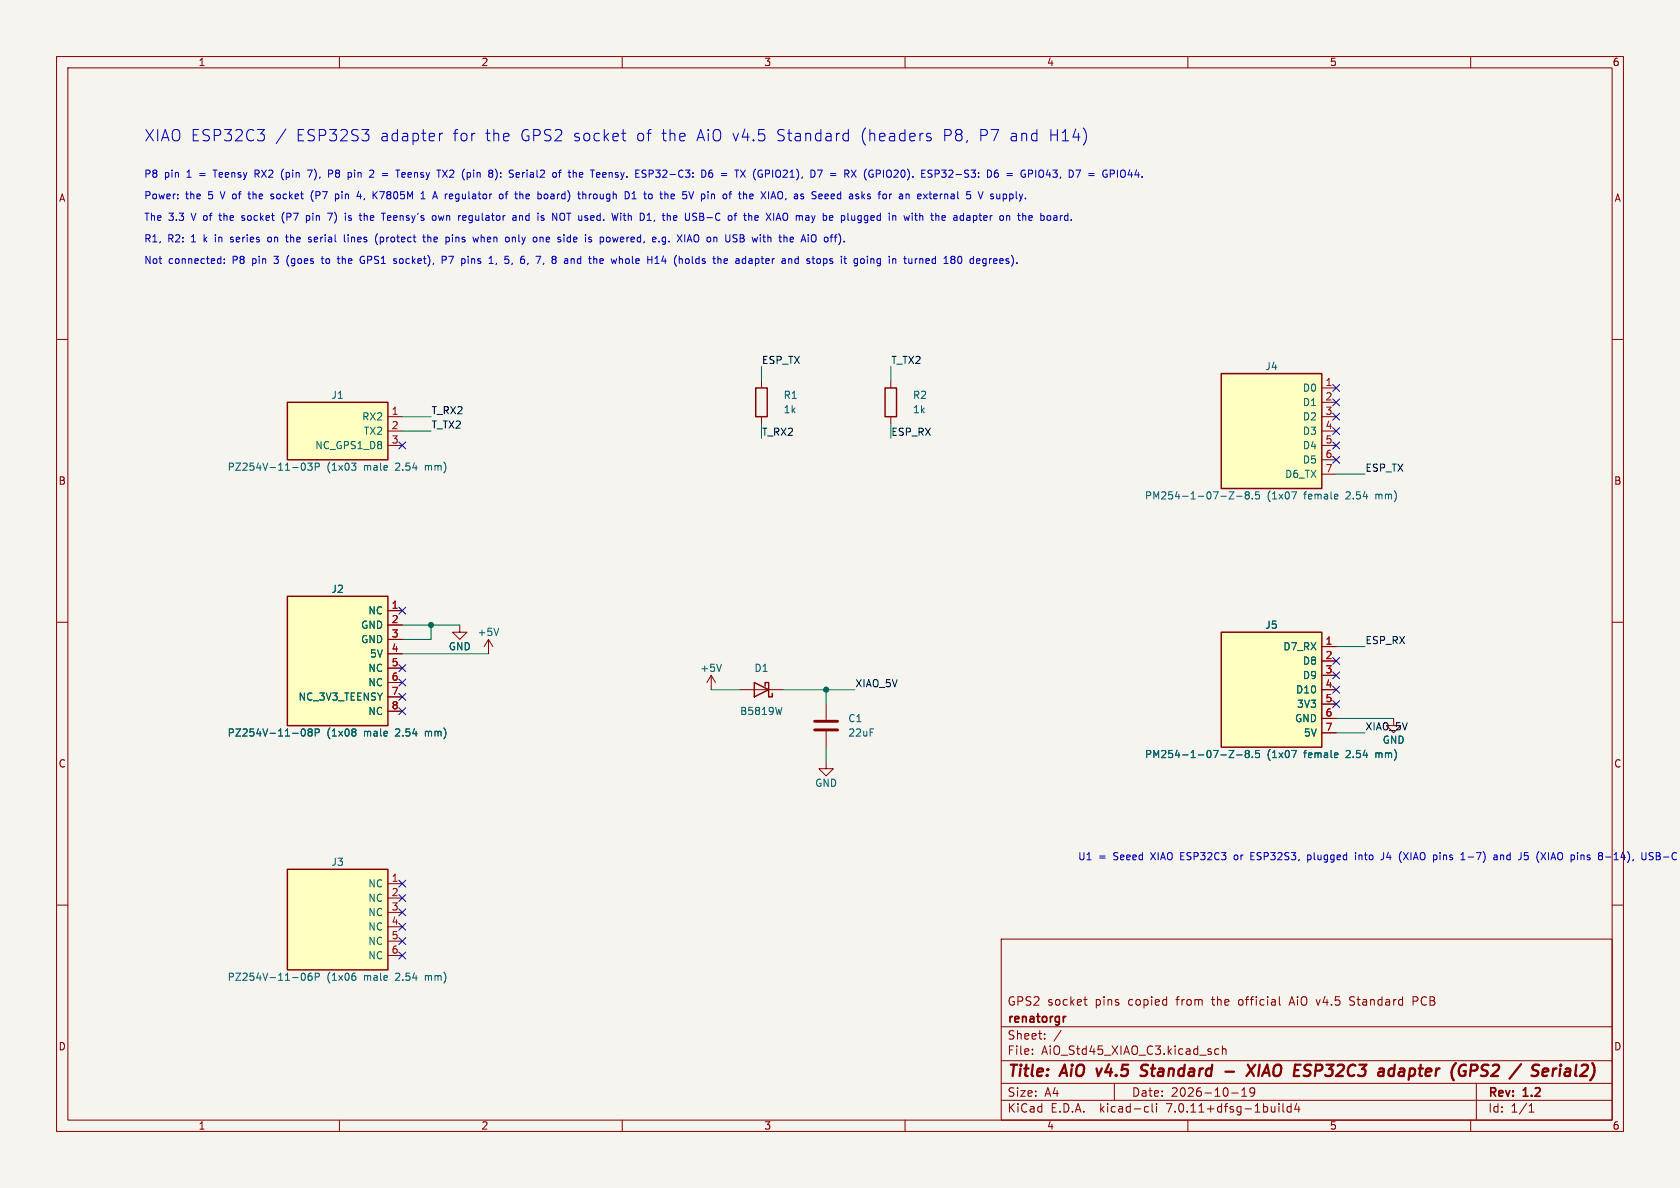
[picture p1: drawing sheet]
(kicad_sch (version 20230121) (generator eeschema)

 (paper "A4")

 (title_block
  (title "AiO v4.5 Standard - XIAO ESP32C3 adapter (GPS2 / Serial2)")
  (date "2026-10-19")
  (rev "1.2")
  (company "renatorgr")
  (comment 1 "GPS2 socket pins copied from the official AiO v4.5 Standard PCB"))

 (lib_symbols
  (symbol "AiO_XIAO_Adapter:Plug_P8" (pin_names (offset 0.762)) (in_bom yes) (on_board yes)
   (property "Reference" "J" (at 0 6.35 0) (effects (font (size 1.27 1.27))))
   (property "Value" "Plug_P8" (at 0 -6.35 0) (effects (font (size 1.27 1.27))))
   (property "Footprint" "AiO_XIAO_Adapter:Plug_1x03_P2.54mm_Bottom" (at 0 0 0) (effects (font (size 1.27 1.27)) hide))
   (property "Datasheet" "" (at 0 0 0) (effects (font (size 1.27 1.27)) hide))
   (property "Description" "Plugs into pins 1-3 of header P8 (GPS2 socket) of the AiO v4.5 Standard: 1 = Teensy RX2 (pin 7), 2 = Teensy TX2 (pin 8)" (at 0 0 0) (effects (font (size 1.27 1.27)) hide))
   (symbol "Plug_P8_0_1"
    (rectangle (start -12.7 5.08) (end 5.08 -5.08) (stroke (width 0.254) (type default)) (fill (type background))))
   (symbol "Plug_P8_1_1"
   (pin passive line (at 7.62 2.54 180) (length 2.54) (name "RX2" (effects (font (size 1.27 1.27)))) (number "1" (effects (font (size 1.27 1.27)))))
   (pin passive line (at 7.62 0.0 180) (length 2.54) (name "TX2" (effects (font (size 1.27 1.27)))) (number "2" (effects (font (size 1.27 1.27)))))
   (pin passive line (at 7.62 -2.54 180) (length 2.54) (name "NC_GPS1_D8" (effects (font (size 1.27 1.27)))) (number "3" (effects (font (size 1.27 1.27)))))))
  (symbol "AiO_XIAO_Adapter:Plug_P7" (pin_names (offset 0.762)) (in_bom yes) (on_board yes)
   (property "Reference" "J" (at 0 12.70 0) (effects (font (size 1.27 1.27))))
   (property "Value" "Plug_P7" (at 0 -12.70 0) (effects (font (size 1.27 1.27))))
   (property "Footprint" "AiO_XIAO_Adapter:Plug_1x08_P2.54mm_Bottom" (at 0 0 0) (effects (font (size 1.27 1.27)) hide))
   (property "Datasheet" "" (at 0 0 0) (effects (font (size 1.27 1.27)) hide))
   (property "Description" "Plugs into header P7 (GPS2 socket) of the AiO v4.5 Standard: 2, 3 = GND, 4 = 5 V (K7805M), 7 = Teensy 3.3 V (not used)" (at 0 0 0) (effects (font (size 1.27 1.27)) hide))
   (symbol "Plug_P7_0_1"
    (rectangle (start -12.7 11.43) (end 5.08 -11.43) (stroke (width 0.254) (type default)) (fill (type background))))
   (symbol "Plug_P7_1_1"
   (pin passive line (at 7.62 8.89 180) (length 2.54) (name "NC" (effects (font (size 1.27 1.27)))) (number "1" (effects (font (size 1.27 1.27)))))
   (pin power_in line (at 7.62 6.35 180) (length 2.54) (name "GND" (effects (font (size 1.27 1.27)))) (number "2" (effects (font (size 1.27 1.27)))))
   (pin power_in line (at 7.62 3.81 180) (length 2.54) (name "GND" (effects (font (size 1.27 1.27)))) (number "3" (effects (font (size 1.27 1.27)))))
   (pin power_in line (at 7.62 1.27 180) (length 2.54) (name "5V" (effects (font (size 1.27 1.27)))) (number "4" (effects (font (size 1.27 1.27)))))
   (pin passive line (at 7.62 -1.27 180) (length 2.54) (name "NC" (effects (font (size 1.27 1.27)))) (number "5" (effects (font (size 1.27 1.27)))))
   (pin passive line (at 7.62 -3.81 180) (length 2.54) (name "NC" (effects (font (size 1.27 1.27)))) (number "6" (effects (font (size 1.27 1.27)))))
   (pin passive line (at 7.62 -6.35 180) (length 2.54) (name "NC_3V3_TEENSY" (effects (font (size 1.27 1.27)))) (number "7" (effects (font (size 1.27 1.27)))))
   (pin passive line (at 7.62 -8.89 180) (length 2.54) (name "NC" (effects (font (size 1.27 1.27)))) (number "8" (effects (font (size 1.27 1.27)))))))
  (symbol "AiO_XIAO_Adapter:Plug_H14" (pin_names (offset 0.762)) (in_bom yes) (on_board yes)
   (property "Reference" "J" (at 0 10.16 0) (effects (font (size 1.27 1.27))))
   (property "Value" "Plug_H14" (at 0 -10.16 0) (effects (font (size 1.27 1.27))))
   (property "Footprint" "AiO_XIAO_Adapter:Plug_1x06_P2.54mm_Bottom" (at 0 0 0) (effects (font (size 1.27 1.27)) hide))
   (property "Datasheet" "" (at 0 0 0) (effects (font (size 1.27 1.27)) hide))
   (property "Description" "Plugs into header H14 (GPS2 socket) of the AiO v4.5 Standard: no connections, holds the adapter and keys it" (at 0 0 0) (effects (font (size 1.27 1.27)) hide))
   (symbol "Plug_H14_0_1"
    (rectangle (start -12.7 8.89) (end 5.08 -8.89) (stroke (width 0.254) (type default)) (fill (type background))))
   (symbol "Plug_H14_1_1"
   (pin passive line (at 7.62 6.35 180) (length 2.54) (name "NC" (effects (font (size 1.27 1.27)))) (number "1" (effects (font (size 1.27 1.27)))))
   (pin passive line (at 7.62 3.81 180) (length 2.54) (name "NC" (effects (font (size 1.27 1.27)))) (number "2" (effects (font (size 1.27 1.27)))))
   (pin passive line (at 7.62 1.27 180) (length 2.54) (name "NC" (effects (font (size 1.27 1.27)))) (number "3" (effects (font (size 1.27 1.27)))))
   (pin passive line (at 7.62 -1.27 180) (length 2.54) (name "NC" (effects (font (size 1.27 1.27)))) (number "4" (effects (font (size 1.27 1.27)))))
   (pin passive line (at 7.62 -3.81 180) (length 2.54) (name "NC" (effects (font (size 1.27 1.27)))) (number "5" (effects (font (size 1.27 1.27)))))
   (pin passive line (at 7.62 -6.35 180) (length 2.54) (name "NC" (effects (font (size 1.27 1.27)))) (number "6" (effects (font (size 1.27 1.27)))))))
  (symbol "AiO_XIAO_Adapter:XIAO_Socket_A" (pin_names (offset 0.762)) (in_bom yes) (on_board yes)
   (property "Reference" "J" (at 0 11.43 0) (effects (font (size 1.27 1.27))))
   (property "Value" "XIAO_Socket_A" (at 0 -11.43 0) (effects (font (size 1.27 1.27))))
   (property "Footprint" "AiO_XIAO_Adapter:Socket_1x07_P2.54mm_XIAO" (at 0 0 0) (effects (font (size 1.27 1.27)) hide))
   (property "Datasheet" "" (at 0 0 0) (effects (font (size 1.27 1.27)) hide))
   (property "Description" "Female header for the XIAO pins 1-7 (D0..D6). Pin k = XIAO pin k" (at 0 0 0) (effects (font (size 1.27 1.27)) hide))
   (symbol "XIAO_Socket_A_0_1"
    (rectangle (start -12.7 10.16) (end 5.08 -10.16) (stroke (width 0.254) (type default)) (fill (type background))))
   (symbol "XIAO_Socket_A_1_1"
   (pin passive line (at 7.62 7.62 180) (length 2.54) (name "D0" (effects (font (size 1.27 1.27)))) (number "1" (effects (font (size 1.27 1.27)))))
   (pin passive line (at 7.62 5.08 180) (length 2.54) (name "D1" (effects (font (size 1.27 1.27)))) (number "2" (effects (font (size 1.27 1.27)))))
   (pin passive line (at 7.62 2.54 180) (length 2.54) (name "D2" (effects (font (size 1.27 1.27)))) (number "3" (effects (font (size 1.27 1.27)))))
   (pin passive line (at 7.62 0.0 180) (length 2.54) (name "D3" (effects (font (size 1.27 1.27)))) (number "4" (effects (font (size 1.27 1.27)))))
   (pin passive line (at 7.62 -2.54 180) (length 2.54) (name "D4" (effects (font (size 1.27 1.27)))) (number "5" (effects (font (size 1.27 1.27)))))
   (pin passive line (at 7.62 -5.08 180) (length 2.54) (name "D5" (effects (font (size 1.27 1.27)))) (number "6" (effects (font (size 1.27 1.27)))))
   (pin passive line (at 7.62 -7.62 180) (length 2.54) (name "D6_TX" (effects (font (size 1.27 1.27)))) (number "7" (effects (font (size 1.27 1.27)))))))
  (symbol "AiO_XIAO_Adapter:XIAO_Socket_B" (pin_names (offset 0.762)) (in_bom yes) (on_board yes)
   (property "Reference" "J" (at 0 11.43 0) (effects (font (size 1.27 1.27))))
   (property "Value" "XIAO_Socket_B" (at 0 -11.43 0) (effects (font (size 1.27 1.27))))
   (property "Footprint" "AiO_XIAO_Adapter:Socket_1x07_P2.54mm_XIAO" (at 0 0 0) (effects (font (size 1.27 1.27)) hide))
   (property "Datasheet" "" (at 0 0 0) (effects (font (size 1.27 1.27)) hide))
   (property "Description" "Female header for the XIAO pins 8-14 (D7..5V). Pin k = XIAO pin 7+k" (at 0 0 0) (effects (font (size 1.27 1.27)) hide))
   (symbol "XIAO_Socket_B_0_1"
    (rectangle (start -12.7 10.16) (end 5.08 -10.16) (stroke (width 0.254) (type default)) (fill (type background))))
   (symbol "XIAO_Socket_B_1_1"
   (pin passive line (at 7.62 7.62 180) (length 2.54) (name "D7_RX" (effects (font (size 1.27 1.27)))) (number "1" (effects (font (size 1.27 1.27)))))
   (pin passive line (at 7.62 5.08 180) (length 2.54) (name "D8" (effects (font (size 1.27 1.27)))) (number "2" (effects (font (size 1.27 1.27)))))
   (pin passive line (at 7.62 2.54 180) (length 2.54) (name "D9" (effects (font (size 1.27 1.27)))) (number "3" (effects (font (size 1.27 1.27)))))
   (pin passive line (at 7.62 0.0 180) (length 2.54) (name "D10" (effects (font (size 1.27 1.27)))) (number "4" (effects (font (size 1.27 1.27)))))
   (pin passive line (at 7.62 -2.54 180) (length 2.54) (name "3V3" (effects (font (size 1.27 1.27)))) (number "5" (effects (font (size 1.27 1.27)))))
   (pin power_in line (at 7.62 -5.08 180) (length 2.54) (name "GND" (effects (font (size 1.27 1.27)))) (number "6" (effects (font (size 1.27 1.27)))))
   (pin power_in line (at 7.62 -7.62 180) (length 2.54) (name "5V" (effects (font (size 1.27 1.27)))) (number "7" (effects (font (size 1.27 1.27)))))))
(symbol "Device:R" (pin_numbers hide) (pin_names (offset 0)) (in_bom yes) (on_board yes)
  (property "Reference" "R" (at 2.032 0 90) (effects (font (size 1.27 1.27))))
  (property "Value" "R" (at 0 0 90) (effects (font (size 1.27 1.27))))
  (property "Footprint" "" (at -1.778 0 90) (effects (font (size 1.27 1.27)) hide))
  (property "Datasheet" "~" (at 0 0 0) (effects (font (size 1.27 1.27)) hide))
  (symbol "R_0_1"
   (rectangle (start -1.016 -2.54) (end 1.016 2.54) (stroke (width 0.254) (type default)) (fill (type none))))
  (symbol "R_1_1"
   (pin passive line (at 0 3.81 270) (length 1.27) (name "~" (effects (font (size 1.27 1.27)))) (number "1" (effects (font (size 1.27 1.27)))))
   (pin passive line (at 0 -3.81 90) (length 1.27) (name "~" (effects (font (size 1.27 1.27)))) (number "2" (effects (font (size 1.27 1.27)))))))
(symbol "Device:C" (pin_numbers hide) (pin_names (offset 0.254)) (in_bom yes) (on_board yes)
  (property "Reference" "C" (at 0.635 2.54 0) (effects (font (size 1.27 1.27)) (justify left)))
  (property "Value" "C" (at 0.635 -2.54 0) (effects (font (size 1.27 1.27)) (justify left)))
  (property "Footprint" "" (at 0.9652 -3.81 0) (effects (font (size 1.27 1.27)) hide))
  (property "Datasheet" "~" (at 0 0 0) (effects (font (size 1.27 1.27)) hide))
  (symbol "C_0_1"
   (polyline (pts (xy -2.032 -0.762) (xy 2.032 -0.762)) (stroke (width 0.508) (type default)) (fill (type none)))
   (polyline (pts (xy -2.032 0.762) (xy 2.032 0.762)) (stroke (width 0.508) (type default)) (fill (type none))))
  (symbol "C_1_1"
   (pin passive line (at 0 3.81 270) (length 2.794) (name "~" (effects (font (size 1.27 1.27)))) (number "1" (effects (font (size 1.27 1.27)))))
   (pin passive line (at 0 -3.81 90) (length 2.794) (name "~" (effects (font (size 1.27 1.27)))) (number "2" (effects (font (size 1.27 1.27)))))))
(symbol "Device:D_Schottky" (pin_numbers hide) (pin_names (offset 1.016) hide) (in_bom yes) (on_board yes)
  (property "Reference" "D" (at 0 2.54 0) (effects (font (size 1.27 1.27))))
  (property "Value" "D_Schottky" (at 0 -2.54 0) (effects (font (size 1.27 1.27))))
  (property "Footprint" "" (at 0 0 0) (effects (font (size 1.27 1.27)) hide))
  (property "Datasheet" "~" (at 0 0 0) (effects (font (size 1.27 1.27)) hide))
  (symbol "D_Schottky_0_1"
   (polyline (pts (xy 1.27 0) (xy -1.27 0)) (stroke (width 0) (type default)) (fill (type none)))
   (polyline (pts (xy 1.27 1.27) (xy 1.27 -1.27) (xy -1.27 0) (xy 1.27 1.27)) (stroke (width 0.254) (type default)) (fill (type none)))
   (polyline (pts (xy -1.905 0.635) (xy -1.905 1.27) (xy -1.27 1.27) (xy -1.27 -1.27) (xy -0.635 -1.27) (xy -0.635 -0.635)) (stroke (width 0.254) (type default)) (fill (type none))))
  (symbol "D_Schottky_1_1"
   (pin passive line (at -3.81 0 0) (length 2.54) (name "K" (effects (font (size 1.27 1.27)))) (number "1" (effects (font (size 1.27 1.27)))))
   (pin passive line (at 3.81 0 180) (length 2.54) (name "A" (effects (font (size 1.27 1.27)))) (number "2" (effects (font (size 1.27 1.27)))))))
(symbol "power:+5V" (power) (pin_names (offset 0)) (in_bom yes) (on_board yes)
  (property "Reference" "#PWR" (at 0 -3.81 0) (effects (font (size 1.27 1.27)) hide))
  (property "Value" "+5V" (at 0 3.556 0) (effects (font (size 1.27 1.27))))
  (property "Footprint" "" (at 0 0 0) (effects (font (size 1.27 1.27)) hide))
  (property "Datasheet" "" (at 0 0 0) (effects (font (size 1.27 1.27)) hide))
  (symbol "+5V_0_1"
   (polyline (pts (xy -0.762 1.27) (xy 0 2.54)) (stroke (width 0) (type default)) (fill (type none)))
   (polyline (pts (xy 0 0) (xy 0 2.54)) (stroke (width 0) (type default)) (fill (type none)))
   (polyline (pts (xy 0 2.54) (xy 0.762 1.27)) (stroke (width 0) (type default)) (fill (type none))))
  (symbol "+5V_1_1"
   (pin power_in line (at 0 0 90) (length 0) hide (name "+5V" (effects (font (size 1.27 1.27)))) (number "1" (effects (font (size 1.27 1.27)))))))
(symbol "power:GND" (power) (pin_names (offset 0)) (in_bom yes) (on_board yes)
  (property "Reference" "#PWR" (at 0 -6.35 0) (effects (font (size 1.27 1.27)) hide))
  (property "Value" "GND" (at 0 -3.81 0) (effects (font (size 1.27 1.27))))
  (property "Footprint" "" (at 0 0 0) (effects (font (size 1.27 1.27)) hide))
  (property "Datasheet" "" (at 0 0 0) (effects (font (size 1.27 1.27)) hide))
  (symbol "GND_0_1"
   (polyline (pts (xy 0 0) (xy 0 -1.27) (xy 1.27 -1.27) (xy 0 -2.54) (xy -1.27 -1.27) (xy 0 -1.27)) (stroke (width 0) (type default)) (fill (type none))))
  (symbol "GND_1_1"
   (pin power_in line (at 0 0 270) (length 0) hide (name "GND" (effects (font (size 1.27 1.27)))) (number "1" (effects (font (size 1.27 1.27))))))))

 (symbol (lib_id "AiO_XIAO_Adapter:Plug_P8") (at 63.5 76.2 0) (unit 1) (in_bom yes) (on_board yes) (dnp no)
  (property "Reference" "J1" (at 59.69 69.85 0) (effects (font (size 1.27 1.27))))
  (property "Value" "PZ254V-11-03P (1x03 male 2.54 mm)" (at 59.69 82.55 0) (effects (font (size 1.27 1.27))))
  (property "Footprint" "AiO_XIAO_Adapter:Plug_1x03_P2.54mm_Bottom" (at 63.5 76.2 0) (effects (font (size 1.27 1.27)) hide))
  (property "Datasheet" "~" (at 63.5 76.2 0) (effects (font (size 1.27 1.27)) hide))
  (property "LCSC" "C2937625" (at 63.5 76.2 0) (effects (font (size 1.27 1.27)) hide))
  (property "Note" "Through hole, on the BOTTOM side, long pins pointing down (assembled by JLCPCB). Goes into P8 pins 1-3" (at 63.5 76.2 0) (effects (font (size 1.27 1.27)) hide)) (pin "1") (pin "2") (pin "3"))
 (wire (pts (xy 71.12 73.66) (xy 76.20 73.66)) (stroke (width 0) (type default)))
 (label "T_RX2" (at 76.20 73.66 0) (fields_autoplaced) (effects (font (size 1.27 1.27)) (justify left bottom)))
 (wire (pts (xy 71.12 76.20) (xy 76.20 76.20)) (stroke (width 0) (type default)))
 (label "T_TX2" (at 76.20 76.20 0) (fields_autoplaced) (effects (font (size 1.27 1.27)) (justify left bottom)))
 (no_connect (at 71.12 78.74))
 (symbol (lib_id "AiO_XIAO_Adapter:Plug_P7") (at 63.5 116.84 0) (unit 1) (in_bom yes) (on_board yes) (dnp no)
  (property "Reference" "J2" (at 59.69 104.14 0) (effects (font (size 1.27 1.27))))
  (property "Value" "PZ254V-11-08P (1x08 male 2.54 mm)" (at 59.69 129.54 0) (effects (font (size 1.27 1.27))))
  (property "Footprint" "AiO_XIAO_Adapter:Plug_1x08_P2.54mm_Bottom" (at 63.5 116.84 0) (effects (font (size 1.27 1.27)) hide))
  (property "Datasheet" "~" (at 63.5 116.84 0) (effects (font (size 1.27 1.27)) hide))
  (property "LCSC" "C492407" (at 63.5 116.84 0) (effects (font (size 1.27 1.27)) hide))
  (property "Note" "Through hole, on the BOTTOM side, long pins pointing down (assembled by JLCPCB). Goes into P7" (at 63.5 116.84 0) (effects (font (size 1.27 1.27)) hide)) (pin "1") (pin "2") (pin "3") (pin "4") (pin "5") (pin "6") (pin "7") (pin "8"))
 (no_connect (at 71.12 107.95))
 (wire (pts (xy 71.12 110.49) (xy 76.20 110.49)) (stroke (width 0) (type default)))
 (wire (pts (xy 71.12 113.03) (xy 76.20 113.03)) (stroke (width 0) (type default)))
 (wire (pts (xy 71.12 115.57) (xy 86.36 115.57)) (stroke (width 0) (type default)))
 (symbol (lib_id "power:+5V") (at 86.36 115.57 0) (unit 1) (in_bom yes) (on_board yes) (dnp no)
  (property "Reference" "#PWR01" (at 86.36 120.57 0) (effects (font (size 1.27 1.27)) hide))
  (property "Value" "+5V" (at 86.36 111.76 0) (effects (font (size 1.27 1.27))))
  (property "Footprint" "" (at 86.36 115.57 0) (effects (font (size 1.27 1.27)) hide))
  (property "Datasheet" "" (at 86.36 115.57 0) (effects (font (size 1.27 1.27)) hide)) (pin "1"))
 (no_connect (at 71.12 118.11))
 (no_connect (at 71.12 120.65))
 (no_connect (at 71.12 123.19))
 (no_connect (at 71.12 125.73))
 (wire (pts (xy 76.20 110.49) (xy 76.20 113.03)) (stroke (width 0) (type default)))
 (wire (pts (xy 76.20 110.49) (xy 81.28 110.49)) (stroke (width 0) (type default)))
 (symbol (lib_id "power:GND") (at 81.28 110.49 0) (unit 1) (in_bom yes) (on_board yes) (dnp no)
  (property "Reference" "#PWR02" (at 81.28 115.49 0) (effects (font (size 1.27 1.27)) hide))
  (property "Value" "GND" (at 81.28 114.30 0) (effects (font (size 1.27 1.27))))
  (property "Footprint" "" (at 81.28 110.49 0) (effects (font (size 1.27 1.27)) hide))
  (property "Datasheet" "" (at 81.28 110.49 0) (effects (font (size 1.27 1.27)) hide)) (pin "1"))
 (junction (at 76.20 110.49) (diameter 0) (color 0 0 0 0))
 (symbol (lib_id "AiO_XIAO_Adapter:Plug_H14") (at 63.5 162.56 0) (unit 1) (in_bom yes) (on_board yes) (dnp no)
  (property "Reference" "J3" (at 59.69 152.40 0) (effects (font (size 1.27 1.27))))
  (property "Value" "PZ254V-11-06P (1x06 male 2.54 mm)" (at 59.69 172.72 0) (effects (font (size 1.27 1.27))))
  (property "Footprint" "AiO_XIAO_Adapter:Plug_1x06_P2.54mm_Bottom" (at 63.5 162.56 0) (effects (font (size 1.27 1.27)) hide))
  (property "Datasheet" "~" (at 63.5 162.56 0) (effects (font (size 1.27 1.27)) hide))
  (property "LCSC" "C492405" (at 63.5 162.56 0) (effects (font (size 1.27 1.27)) hide))
  (property "Note" "Through hole, on the BOTTOM side, long pins pointing down (assembled by JLCPCB). Goes into H14. No connections: holds the adapter and keys it" (at 63.5 162.56 0) (effects (font (size 1.27 1.27)) hide)) (pin "1") (pin "2") (pin "3") (pin "4") (pin "5") (pin "6"))
 (no_connect (at 71.12 156.21))
 (no_connect (at 71.12 158.75))
 (no_connect (at 71.12 161.29))
 (no_connect (at 71.12 163.83))
 (no_connect (at 71.12 166.37))
 (no_connect (at 71.12 168.91))
 (symbol (lib_id "AiO_XIAO_Adapter:XIAO_Socket_A") (at 228.6 76.2 0) (unit 1) (in_bom yes) (on_board yes) (dnp no)
  (property "Reference" "J4" (at 224.79 64.77 0) (effects (font (size 1.27 1.27))))
  (property "Value" "PM254-1-07-Z-8.5 (1x07 female 2.54 mm)" (at 224.79 87.63 0) (effects (font (size 1.27 1.27))))
  (property "Footprint" "AiO_XIAO_Adapter:Socket_1x07_P2.54mm_XIAO" (at 228.6 76.2 0) (effects (font (size 1.27 1.27)) hide))
  (property "Datasheet" "~" (at 228.6 76.2 0) (effects (font (size 1.27 1.27)) hide))
  (property "LCSC" "C2897370" (at 228.6 76.2 0) (effects (font (size 1.27 1.27)) hide))
  (property "Note" "Through hole, on the TOP side (assembled by JLCPCB). The XIAO plugs in with its own male pins soldered underneath. XIAO pins 1-7" (at 228.6 76.2 0) (effects (font (size 1.27 1.27)) hide)) (pin "1") (pin "2") (pin "3") (pin "4") (pin "5") (pin "6") (pin "7"))
 (no_connect (at 236.22 68.58))
 (no_connect (at 236.22 71.12))
 (no_connect (at 236.22 73.66))
 (no_connect (at 236.22 76.20))
 (no_connect (at 236.22 78.74))
 (no_connect (at 236.22 81.28))
 (wire (pts (xy 236.22 83.82) (xy 241.30 83.82)) (stroke (width 0) (type default)))
 (label "ESP_TX" (at 241.30 83.82 0) (fields_autoplaced) (effects (font (size 1.27 1.27)) (justify left bottom)))
 (symbol (lib_id "AiO_XIAO_Adapter:XIAO_Socket_B") (at 228.6 121.92 0) (unit 1) (in_bom yes) (on_board yes) (dnp no)
  (property "Reference" "J5" (at 224.79 110.49 0) (effects (font (size 1.27 1.27))))
  (property "Value" "PM254-1-07-Z-8.5 (1x07 female 2.54 mm)" (at 224.79 133.35 0) (effects (font (size 1.27 1.27))))
  (property "Footprint" "AiO_XIAO_Adapter:Socket_1x07_P2.54mm_XIAO" (at 228.6 121.92 0) (effects (font (size 1.27 1.27)) hide))
  (property "Datasheet" "~" (at 228.6 121.92 0) (effects (font (size 1.27 1.27)) hide))
  (property "LCSC" "C2897370" (at 228.6 121.92 0) (effects (font (size 1.27 1.27)) hide))
  (property "Note" "Through hole, on the TOP side (assembled by JLCPCB). The XIAO plugs in with its own male pins soldered underneath. XIAO pins 8-14" (at 228.6 121.92 0) (effects (font (size 1.27 1.27)) hide)) (pin "1") (pin "2") (pin "3") (pin "4") (pin "5") (pin "6") (pin "7"))
 (wire (pts (xy 236.22 114.30) (xy 241.30 114.30)) (stroke (width 0) (type default)))
 (label "ESP_RX" (at 241.30 114.30 0) (fields_autoplaced) (effects (font (size 1.27 1.27)) (justify left bottom)))
 (no_connect (at 236.22 116.84))
 (no_connect (at 236.22 119.38))
 (no_connect (at 236.22 121.92))
 (no_connect (at 236.22 124.46))
 (wire (pts (xy 236.22 127.00) (xy 241.30 127.00)) (stroke (width 0) (type default)))
 (wire (pts (xy 236.22 129.54) (xy 241.30 129.54)) (stroke (width 0) (type default)))
 (label "XIAO_5V" (at 241.30 129.54 0) (fields_autoplaced) (effects (font (size 1.27 1.27)) (justify left bottom)))
 (wire (pts (xy 241.30 127.00) (xy 246.38 127.00)) (stroke (width 0) (type default)))
 (symbol (lib_id "power:GND") (at 246.38 127.00 0) (unit 1) (in_bom yes) (on_board yes) (dnp no)
  (property "Reference" "#PWR03" (at 246.38 132.00 0) (effects (font (size 1.27 1.27)) hide))
  (property "Value" "GND" (at 246.38 130.81 0) (effects (font (size 1.27 1.27))))
  (property "Footprint" "" (at 246.38 127.00 0) (effects (font (size 1.27 1.27)) hide))
  (property "Datasheet" "" (at 246.38 127.00 0) (effects (font (size 1.27 1.27)) hide)) (pin "1"))
 (text "U1 = Seeed XIAO ESP32C3 or ESP32S3, plugged into J4 (XIAO pins 1-7) and J5 (XIAO pins 8-14), USB-C at the USB-C mark." (at 190.50 152.40 0) (effects (font (size 1.27 1.27)) (justify left bottom)))
 (symbol (lib_id "Device:R") (at 134.62 71.12 0) (unit 1) (in_bom yes) (on_board yes) (dnp no)
  (property "Reference" "R1" (at 138.43 69.85 0) (effects (font (size 1.27 1.27)) (justify left)))
  (property "Value" "1k" (at 138.43 72.39 0) (effects (font (size 1.27 1.27)) (justify left)))
  (property "Footprint" "AiO_XIAO_Adapter:R_0805_2012Metric" (at 134.62 71.12 0) (effects (font (size 1.27 1.27)) hide))
  (property "Datasheet" "~" (at 134.62 71.12 0) (effects (font (size 1.27 1.27)) hide))
  (property "LCSC" "C17513" (at 134.62 71.12 0) (effects (font (size 1.27 1.27)) hide)) (pin "1") (pin "2"))
 (wire (pts (xy 134.62 67.31) (xy 134.62 64.77)) (stroke (width 0) (type default)))
 (label "ESP_TX" (at 134.62 64.77 0) (fields_autoplaced) (effects (font (size 1.27 1.27)) (justify left bottom)))
 (wire (pts (xy 134.62 74.93) (xy 134.62 77.47)) (stroke (width 0) (type default)))
 (label "T_RX2" (at 134.62 77.47 0) (fields_autoplaced) (effects (font (size 1.27 1.27)) (justify left bottom)))
 (symbol (lib_id "Device:R") (at 157.48 71.12 0) (unit 1) (in_bom yes) (on_board yes) (dnp no)
  (property "Reference" "R2" (at 161.29 69.85 0) (effects (font (size 1.27 1.27)) (justify left)))
  (property "Value" "1k" (at 161.29 72.39 0) (effects (font (size 1.27 1.27)) (justify left)))
  (property "Footprint" "AiO_XIAO_Adapter:R_0805_2012Metric" (at 157.48 71.12 0) (effects (font (size 1.27 1.27)) hide))
  (property "Datasheet" "~" (at 157.48 71.12 0) (effects (font (size 1.27 1.27)) hide))
  (property "LCSC" "C17513" (at 157.48 71.12 0) (effects (font (size 1.27 1.27)) hide)) (pin "1") (pin "2"))
 (wire (pts (xy 157.48 67.31) (xy 157.48 64.77)) (stroke (width 0) (type default)))
 (label "T_TX2" (at 157.48 64.77 0) (fields_autoplaced) (effects (font (size 1.27 1.27)) (justify left bottom)))
 (wire (pts (xy 157.48 74.93) (xy 157.48 77.47)) (stroke (width 0) (type default)))
 (label "ESP_RX" (at 157.48 77.47 0) (fields_autoplaced) (effects (font (size 1.27 1.27)) (justify left bottom)))
 (symbol (lib_id "Device:D_Schottky") (at 134.62 121.92 180) (unit 1) (in_bom yes) (on_board yes) (dnp no)
  (property "Reference" "D1" (at 134.62 118.11 0) (effects (font (size 1.27 1.27))))
  (property "Value" "B5819W" (at 134.62 125.73 0) (effects (font (size 1.27 1.27))))
  (property "Footprint" "AiO_XIAO_Adapter:D_SOD-123" (at 134.62 121.92 0) (effects (font (size 1.27 1.27)) hide))
  (property "Datasheet" "~" (at 134.62 121.92 0) (effects (font (size 1.27 1.27)) hide))
  (property "LCSC" "C8598" (at 134.62 121.92 0) (effects (font (size 1.27 1.27)) hide))
  (property "Note" "Schottky 40 V 1 A; cathode (bar) towards the XIAO" (at 134.62 121.92 0) (effects (font (size 1.27 1.27)) hide)) (pin "1") (pin "2"))
 (wire (pts (xy 130.81 121.92) (xy 125.73 121.92)) (stroke (width 0) (type default)))
 (symbol (lib_id "power:+5V") (at 125.73 121.92 0) (unit 1) (in_bom yes) (on_board yes) (dnp no)
  (property "Reference" "#PWR04" (at 125.73 126.92 0) (effects (font (size 1.27 1.27)) hide))
  (property "Value" "+5V" (at 125.73 118.11 0) (effects (font (size 1.27 1.27))))
  (property "Footprint" "" (at 125.73 121.92 0) (effects (font (size 1.27 1.27)) hide))
  (property "Datasheet" "" (at 125.73 121.92 0) (effects (font (size 1.27 1.27)) hide)) (pin "1"))
 (wire (pts (xy 138.43 121.92) (xy 146.05 121.92)) (stroke (width 0) (type default)))
 (wire (pts (xy 146.05 121.92) (xy 151.13 121.92)) (stroke (width 0) (type default)))
 (label "XIAO_5V" (at 151.13 121.92 0) (fields_autoplaced) (effects (font (size 1.27 1.27)) (justify left bottom)))
 (symbol (lib_id "Device:C") (at 146.05 128.27 0) (unit 1) (in_bom yes) (on_board yes) (dnp no)
  (property "Reference" "C1" (at 149.86 127.00 0) (effects (font (size 1.27 1.27)) (justify left)))
  (property "Value" "22uF" (at 149.86 129.54 0) (effects (font (size 1.27 1.27)) (justify left)))
  (property "Footprint" "AiO_XIAO_Adapter:C_0805_2012Metric" (at 146.05 128.27 0) (effects (font (size 1.27 1.27)) hide))
  (property "Datasheet" "~" (at 146.05 128.27 0) (effects (font (size 1.27 1.27)) hide))
  (property "LCSC" "C45783" (at 146.05 128.27 0) (effects (font (size 1.27 1.27)) hide))
  (property "Note" "X5R 25 V" (at 146.05 128.27 0) (effects (font (size 1.27 1.27)) hide)) (pin "1") (pin "2"))
 (wire (pts (xy 146.05 121.92) (xy 146.05 124.46)) (stroke (width 0) (type default)))
 (junction (at 146.05 121.92) (diameter 0) (color 0 0 0 0))
 (wire (pts (xy 146.05 132.08) (xy 146.05 134.62)) (stroke (width 0) (type default)))
 (symbol (lib_id "power:GND") (at 146.05 134.62 0) (unit 1) (in_bom yes) (on_board yes) (dnp no)
  (property "Reference" "#PWR05" (at 146.05 139.62 0) (effects (font (size 1.27 1.27)) hide))
  (property "Value" "GND" (at 146.05 138.43 0) (effects (font (size 1.27 1.27))))
  (property "Footprint" "" (at 146.05 134.62 0) (effects (font (size 1.27 1.27)) hide))
  (property "Datasheet" "" (at 146.05 134.62 0) (effects (font (size 1.27 1.27)) hide)) (pin "1"))
 (text "XIAO ESP32C3 / ESP32S3 adapter for the GPS2 socket of the AiO v4.5 Standard (headers P8, P7 and H14)" (at 25.40 25.40 0) (effects (font (size 2.0 2.0)) (justify left bottom)))
 (text "P8 pin 1 = Teensy RX2 (pin 7), P8 pin 2 = Teensy TX2 (pin 8): Serial2 of the Teensy. ESP32-C3: D6 = TX (GPIO21), D7 = RX (GPIO20). ESP32-S3: D6 = GPIO43, D7 = GPIO44." (at 25.40 31.75 0) (effects (font (size 1.27 1.27)) (justify left bottom)))
 (text "Power: the 5 V of the socket (P7 pin 4, K7805M 1 A regulator of the board) through D1 to the 5V pin of the XIAO, as Seeed asks for an external 5 V supply." (at 25.40 35.56 0) (effects (font (size 1.27 1.27)) (justify left bottom)))
 (text "The 3.3 V of the socket (P7 pin 7) is the Teensy's own regulator and is NOT used. With D1, the USB-C of the XIAO may be plugged in with the adapter on the board." (at 25.40 39.37 0) (effects (font (size 1.27 1.27)) (justify left bottom)))
 (text "R1, R2: 1 k in series on the serial lines (protect the pins when only one side is powered, e.g. XIAO on USB with the AiO off)." (at 25.40 43.18 0) (effects (font (size 1.27 1.27)) (justify left bottom)))
 (text "Not connected: P8 pin 3 (goes to the GPS1 socket), P7 pins 1, 5, 6, 7, 8 and the whole H14 (holds the adapter and stops it going in turned 180 degrees)." (at 25.40 46.99 0) (effects (font (size 1.27 1.27)) (justify left bottom)))

 (sheet_instances (path "" (page "1"))))
